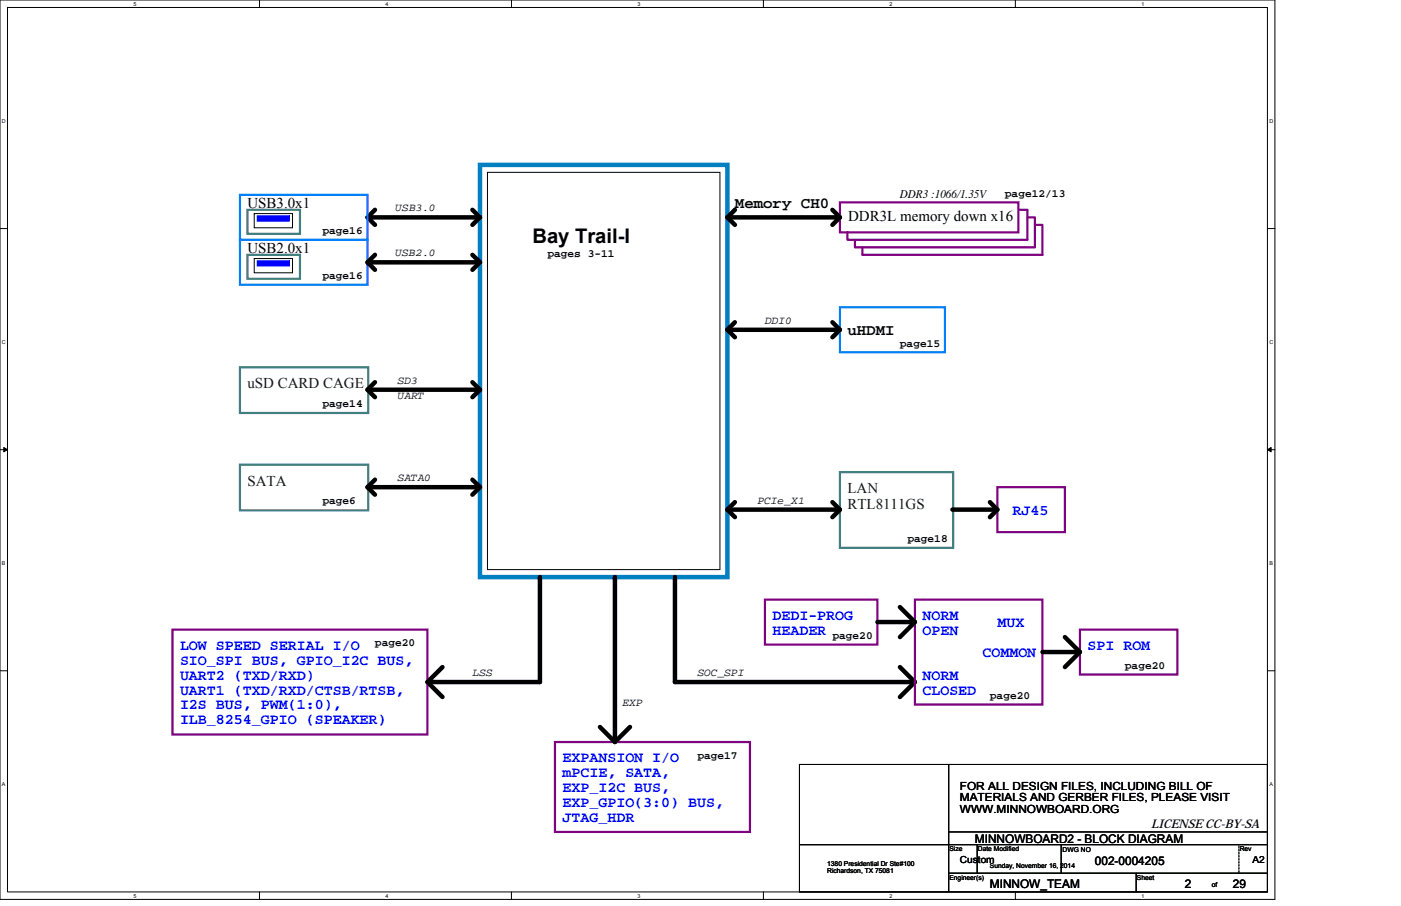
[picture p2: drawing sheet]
<svg xmlns="http://www.w3.org/2000/svg" width="432mm" height="279mm" viewBox="0 0 432 279" stroke-linecap="round" stroke-linejoin="round" font-family="sans-serif">
<path d="M0 0h392.9v277.4h-392.9zM2.3 2.3h388.3v272.8h-388.3z" fill="none" stroke="#000" stroke-width=".31"/>
<g fill="#fff">
<path d="M41.1 .3h.9v1.8h-.9z"/>
<path d="M41.1 275.3h.9v1.9h-.9z"/>
</g>
<path d="M80 0v2.3M80 275.1v2.3" fill="none" stroke="#000" stroke-width=".31"/>
<g fill="#fff">
<path d="M118.8 .3h.9v1.8h-.9z"/>
<path d="M118.8 275.3h.9v1.9h-.9z"/>
</g>
<path d="M157.6 0v2.3M157.6 275.1v2.3" fill="none" stroke="#000" stroke-width=".31"/>
<g fill="#fff">
<path d="M196.4 .3h1v1.8h-1z"/>
<path d="M196.4 275.3h1v1.9h-1z"/>
</g>
<path d="M235.3 0v2.3M235.3 275.1v2.3" fill="none" stroke="#000" stroke-width=".31"/>
<g fill="#fff">
<path d="M274.1 .3h.9v1.8h-.9z"/>
<path d="M274.1 275.3h.9v1.9h-.9z"/>
</g>
<path d="M312.9 0v2.3M312.9 275.1v2.3" fill="none" stroke="#000" stroke-width=".31"/>
<g fill="#fff">
<path d="M351.8 .3h.9v1.8h-.9z"/>
<path d="M351.8 275.3h.9v1.9h-.9z"/>
<path d="M.6 36.4h1.2v1.8h-1.2z"/>
<path d="M391.2 36.4h1.2v1.8h-1.2z"/>
<path d="M.6 104.6h1.2v1.8h-1.2z"/>
<path d="M391.2 104.6h1.2v1.8h-1.2z"/>
</g>
<path d="M0 70.5h2.3M390.6 70.5h2.3" fill="none" stroke="#000" stroke-width=".31"/>
<g fill="#fff">
<path d="M.6 172.8h1.1v1.8h-1.1z"/>
<path d="M391.2 172.8h1.1v1.8h-1.1z"/>
</g>
<path d="M0 138.7h2.3M390.6 138.7h2.3" fill="none" stroke="#000" stroke-width=".31"/>
<path d="M1.2 138l1.1 .7-1.1 .6zM390.6 138.7l1.2-.7v1.3z" fill="#000" stroke="#000" stroke-width=".31"/>
<g fill="#fff">
<path d="M.6 240.9h1.1v1.9h-1.1z"/>
<path d="M391.2 240.9h1.1v1.9h-1.1z"/>
</g>
<g fill="none" stroke="#000" stroke-width=".31">
<path d="M150.2 53.1h71.7v122.6h-71.7zM78.4 65.9h11.7v4.4h-11.7zM78.4 79.7h11.7v4.4h-11.7zM0 206.9h2.3M390.6 206.9h2.3M246.4 235.8h144.2v39.3h-144.2zM292.4 235.8v39.3M292.4 256.6h98.2M246.6 260.5h144M292.4 269.3h98.2M301.2 260.5v8.8M327.1 260.5v8.8"/>
<path d="M350.2 269.3v5.8"/>
</g>
<path d="M147.9 50.8h76.3v127.2h-76.3z" fill="none" stroke="#0080c0" stroke-width="1.4"/>
<g fill="none" stroke="#000" stroke-width="1.4">
<path d="M113.3 67h34.6M115.6 64.7l-2.3 2.3 2.3 2.3M115.6 78.6l-2.3 2.3 2.3 2.3M145.6 64.7l2.3 2.3-2.3 2.3M145.6 78.6l2.3 2.3-2.3 2.3M224.2 67h34.7M226.5 64.7l-2.3 2.3 2.3 2.3M256.6 64.7l2.3 2.3-2.3 2.3M113.3 80.9h34.6M226.5 99.4l-2.3 2.3 2.3 2.3M256.6 99.4l2.3 2.3-2.3 2.3M115.6 117.9l-2.3 2.3 2.3 2.3"/>
<path d="M145.6 117.9l2.3 2.3-2.3 2.3M224.2 101.7h34.7M113.3 120.2h34.6M113.3 150.2h34.6M115.6 147.9l-2.3 2.3 2.3 2.3M145.6 147.9l2.3 2.3-2.3 2.3M224.2 157.2h34.7M226.5 154.9l-2.3 2.3 2.3 2.3M256.6 154.9l2.3 2.3-2.3 2.3M293.5 157.2h13.9M305.1 154.9l2.3 2.3-2.3 2.3M166.4 178v32.3h-34.7"/>
<path d="M189.5 178v50.8M208 178v32.3h74M270.4 191.8h11.6M277.4 187.2l4.6 4.6-4.6 4.7M328.2 196.5l4.6 4.6-4.6 4.6M136.4 205.7l-4.7 4.6 4.7 4.6M277.4 205.7l4.6 4.6-4.6 4.6M321.3 201.1h11.5M184.9 224.2l4.6 4.6 4.7-4.6"/>
</g>
<path d="M258.9 62.4h55v9.2h-55zM314.3 64.7h2.4v9.3h-55.5v-2.4M316.7 67h2.3v9.3h-55.5v-2.3M319 69.3h2.3v9.3h-55.5v-2.3M307.4 150.2h20.8v13.9h-20.8zM53.1 194.2h78.6v32.3h-78.6zM235.8 184.9h34.6v13.9h-34.6zM282 184.9h39.3v32.4h-39.3zM332.8 194.2h30.1v13.8h-30.1zM171 228.8h60.1v27.8h-60.1z" fill="none" stroke="#800080" stroke-width=".68"/>
<path d="M76.3 64.7h16.2v7.4h-16.2zM76.3 78.6h16.2v7.4h-16.2zM74 113.3h39.5v14.1h-39.5zM74 143.3h39.5v14.1h-39.5zM258.9 145.6h34.9v23.4h-34.9z" fill="none" stroke="#408080" stroke-width=".68"/>
<path d="M74 60.1h39.3v13.9h-39.3zM74 74h39.3v13.8h-39.3zM258.9 94.8h32.3v13.8h-32.3z" fill="none" stroke="#0080ff" stroke-width=".68"/>
<g fill="#00f" stroke="#00f" stroke-width=".31">
<path d="M79.3 66.6v1.6h9.9v-1.6z" fill-rule="evenodd"/>
<path d="M79.3 80.4v1.6h9.9v-1.6z" fill-rule="evenodd"/>
</g>
<path d="M381.8 260.5v8.8M381.8 269.3h.1" fill="none" stroke="#000" stroke-width=".31" stroke-dasharray="0 .4"/>
<text font-size="6.2" x="164.1" y="75">Bay Trail-I</text>
<g font-size="4.8">
<text x="226.5" y="64.2">Memory CH0</text>
<text x="261.2" y="103.5">uHDMI</text>
</g>
<g font-size="4.6">
<text x="76.3" y="64.2">USB3.0x1</text>
<text x="261.4" y="68.2">DDR3L memory down x16</text>
<text x="76.3" y="78.1">USB2.0x1</text>
</g>
<g font-size="4.6" fill="#004000">
<text x="76.3" y="119.7">uSD CARD CAGE</text>
<text x="76.3" y="149.8">SATA</text>
<text x="261.2" y="152.1">LAN</text>
<text x="261.2" y="156.9">RTL8111GS</text>
</g>
<g font-size="4.6" fill="#00f">
<text x="312" y="158.7">RJ45</text>
<text x="238.1" y="191.1">DEDI-PROG</text>
<text x="284.3" y="191.1">NORM</text>
<text x="238.1" y="195.7">HEADER</text>
<text x="284.3" y="195.7">OPEN</text>
<text x="307.4" y="193.4">MUX</text>
<text x="55.5" y="200.3">LOW SPEED SERIAL I/O</text>
<text x="302.8" y="202.6">COMMON</text>
<text x="335.2" y="200.3">SPI ROM</text>
<text x="55.5" y="205">SIO_SPI BUS, GPIO_I2C BUS,</text>
<text x="55.5" y="209.6">UART2 (TXD/RXD)</text>
<text x="284.3" y="209.6">NORM</text>
<text x="55.5" y="214.2">UART1 (TXD/RXD/CTSB/RTSB,</text>
<text x="284.3" y="214.2">CLOSED</text>
<text x="55.5" y="218.8">I2S BUS, PWM(1:0),</text>
<text x="55.5" y="223.4">ILB_8254_GPIO (SPEAKER)</text>
<text x="173.4" y="235">EXPANSION I/O</text>
<text x="173.4" y="239.6">mPCIE, SATA,</text>
<text x="173.4" y="244.2">EXP_I2C BUS,</text>
<text x="173.4" y="248.9">EXP_GPIO(3:0) BUS,</text>
<text x="173.4" y="253.5">JTAG_HDR</text>
</g>
<g font-size="3.7">
<text x="277.4" y="61.1">DDR3 :1066/1.35V</text>
<text x="354.8" y="255.3">LICENSE CC-BY-SA</text>
<text x="300.5" y="259.9">MINNOWBOARD2 - BLOCK DIAGRAM</text>
<text x="337.5" y="266.8">002-0004205</text>
<text x="305.1" y="273.7">MINNOW_TEAM</text>
<text x="365.2" y="273.7">2</text>
<text x="380" y="273.7">29</text>
</g>
<g font-size="3.5">
<text x="121.8" y="65.2">USB3.0</text>
<text x="309.7" y="60.7">page12/13</text>
<text x="99.4" y="72.2">page16</text>
<text x="121.8" y="79.1">USB2.0</text>
<text x="168.7" y="79.2">pages 3-11</text>
<text x="99.4" y="86.1">page16</text>
<text x="235.8" y="99.9">DDI0</text>
<text x="277.4" y="106.9">page15</text>
<text x="122.5" y="118.4">SD3</text>
<text x="99.4" y="125.4">page14</text>
<text x="122.5" y="123">UART</text>
<text x="122.5" y="148.4">SATA0</text>
<text x="99.4" y="155.4">page6</text>
<text x="233.4" y="155.3">PCIe_X1</text>
<text x="279.7" y="167">page18</text>
<text x="256.6" y="197.1">page20</text>
<text x="115.6" y="199.4">page20</text>
<text x="145.6" y="208.5">LSS</text>
<text x="214.9" y="208.5">SOC_SPI</text>
<text x="346.7" y="206.3">page20</text>
<text x="305.1" y="215.5">page20</text>
<text x="191.8" y="217.7">EXP</text>
<text x="214.9" y="234">page17</text>
<text x="295.8" y="243.5">FOR ALL DESIGN FILES, INCLUDING BILL OF</text>
<text x="295.8" y="247">MATERIALS AND GERBER FILES, PLEASE VISIT</text>
<text x="295.8" y="250.6">WWW.MINNOWBOARD.ORG</text>
</g>
<g font-size="3">
<text x="295.8" y="266.2">Custom</text>
<text x="386" y="266.2">A2</text>
</g>
<g font-size="2.1">
<text x="292.6" y="262.6">Size</text>
<text x="301.4" y="262.6">Date Modified</text>
<text x="327.5" y="262.8">DWG NO</text>
<text x="382.1" y="262.6">Rev</text>
<text x="255" y="267.2">1380 Presidential Dr Ste#100</text>
<text x="255" y="269.3">Richardson, TX 75081</text>
<text x="305.1" y="267.7">Sunday, November 16, 2014</text>
<text x="292.6" y="271.4">Engineer(s)</text>
<text x="350.4" y="271.4">Sheet</text>
<text x="373.5" y="273.7">of</text>
</g>
<g font-size="1.6">
<text x="41.1" y="1.7">5</text>
<text x="118.8" y="1.7">4</text>
<text x="196.4" y="1.7">3</text>
<text x="274.1" y="1.7">2</text>
<text x="351.8" y="1.7">1</text>
<text x=".6" y="37.9">D</text>
<text x="391.2" y="37.9">D</text>
<text x=".6" y="106">C</text>
<text x="391.2" y="106">C</text>
<text x=".6" y="174.2">B</text>
<text x="391.2" y="174.2">B</text>
<text x=".6" y="242.4">A</text>
<text x="391.2" y="242.4">A</text>
<text x="41.1" y="276.8">5</text>
<text x="118.8" y="276.8">4</text>
<text x="196.4" y="276.8">3</text>
<text x="274.1" y="276.8">2</text>
<text x="351.8" y="276.8">1</text>
</g>
</svg>
